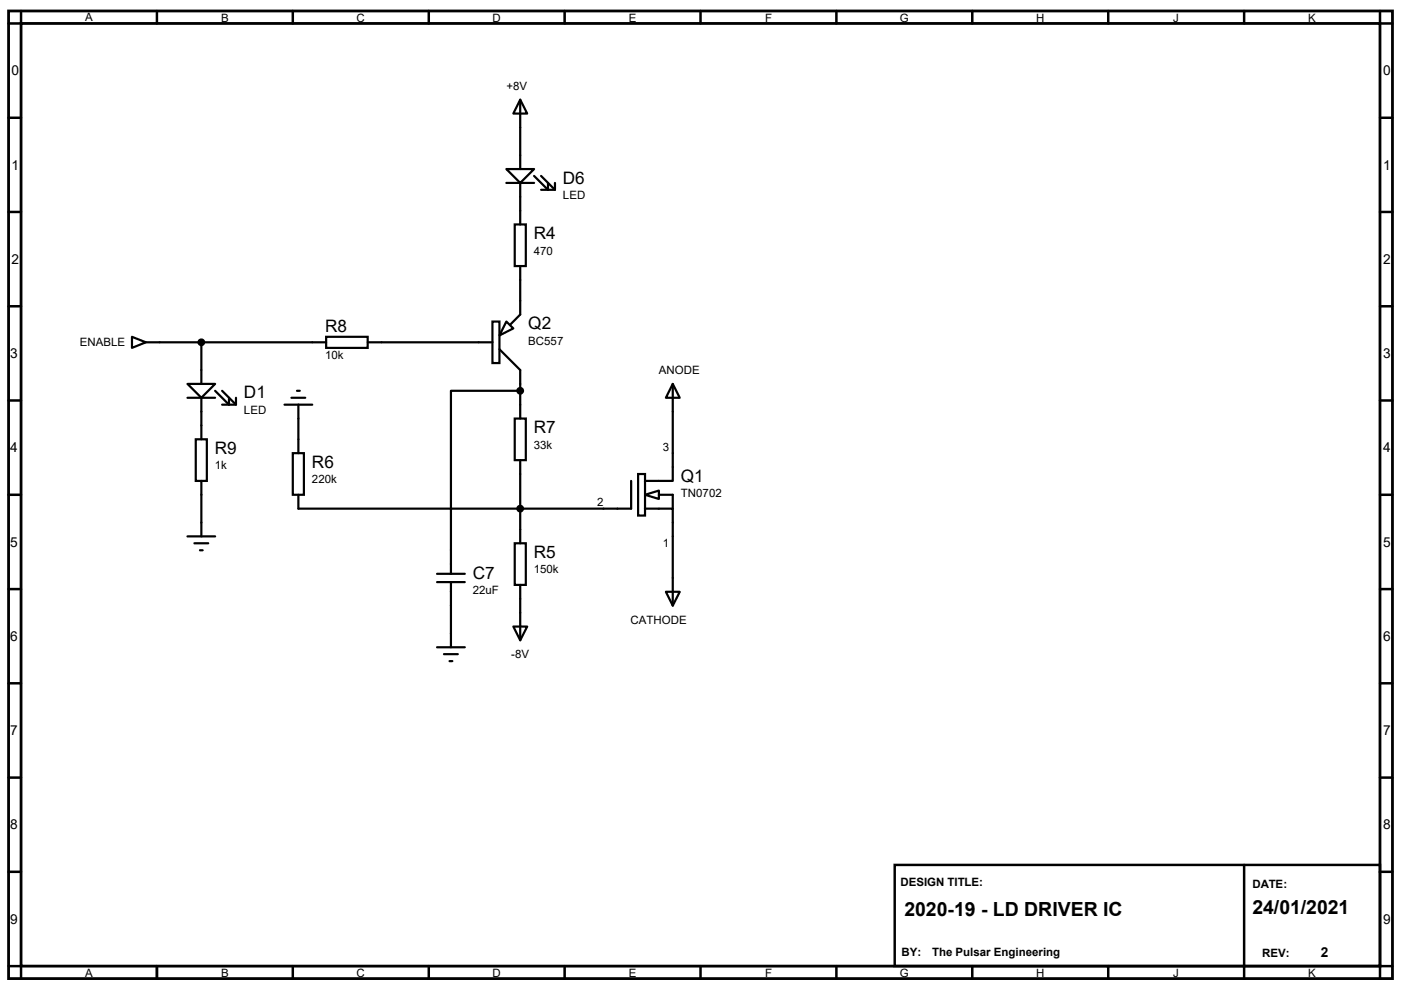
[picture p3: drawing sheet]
<svg xmlns="http://www.w3.org/2000/svg" width="297mm" height="210mm" viewBox="0 0 297 210" stroke-linecap="round" stroke-linejoin="round" font-family="sans-serif">
<path d="M1.8 2.3h293.4v205.3h-293.4zM4.5 5h288.1v199.9h-288.1z" fill="none" stroke="#000" stroke-width=".59"/>
<g fill="none" stroke="#000" stroke-width=".53">
<path d="M4.5 2.3v2.7h-2.7M33.3 2.3v2.7M62.1 2.3v2.7M90.9 2.3v2.7M119.7 2.3v2.7M148.5 2.3v2.7M177.3 2.3v2.7M206.1 2.3v2.7M235 2.3v2.7M263.8 2.3v2.7M292.6 2.3v2.7h2.6M1.8 25h2.7"/>
<path d="M292.6 25h2.6M1.8 45h2.7M292.6 45h2.6M1.8 65h2.7M292.6 65h2.6M1.8 84.9h2.7M292.6 84.9h2.6M1.8 104.9h2.7M292.6 104.9h2.6M1.8 124.9h2.7M292.6 124.9h2.6M1.8 144.9h2.7"/>
<path d="M292.6 144.9h2.6M1.8 164.9h2.7M292.6 164.9h2.6M1.8 184.9h2.7M189.7 183.5h102.9v21.4h-102.9zM263.8 183.5v24.1M292.6 184.9h2.6M1.8 204.9h2.7v2.7M33.3 204.9v2.7M62.1 204.9v2.7M90.9 204.9v2.7M119.7 204.9v2.7"/>
<path d="M148.5 204.9v2.7M177.3 204.9v2.7M206.1 204.9v2.7M235 204.9v2.7M295.2 204.9h-2.6v2.7"/>
</g>
<g fill="none" stroke="#000" stroke-width=".47">
<path d="M107.4 35.9h5.8l-2.9 2.9zM107.4 38.8h5.8M110.3 21.1l1.5 3h-3zM110.3 21.1v14.8M110.3 38.8v8.8M113.2 37.3l3 3h1.5v-1.5M114.7 37.3l3 3M116.2 38.8v1.5h-1.5M109.1 47.6h2.4v8.8h-2.4zM110.3 56.4v10.3l-2.1 2.1M28 71.4l2.9 1.2-2.9 1.2zM30.9 72.6h38.2"/>
<path d="M42.7 72.6v8.8M69.1 71.4h8.9v2.4h-8.9zM104.4 68.2h1.5v8.8h-1.5zM104.4 72.6h-26.4M105.9 74.1l4.4 4.4v10.3M107.4 68.2l1.4 1.5-2.9 1.4zM39.7 81.4h5.9l-2.9 3zM39.7 84.4h5.9M41.5 93.2h2.4v8.8h-2.4zM42.7 84.4v8.8M45.6 82.9l3 2.9h1.4v-1.4M47.1 82.9l2.9 2.9"/>
<path d="M48.6 84.4v1.4h-1.5M60.3 85.8h5.9M61.8 84.4h2.9M62.1 96.1h2.3v8.8h-2.3zM63 82.9h.6M63.3 85.8v10.3M109.1 88.8h2.4v8.8h-2.4zM110.3 82.9h-14.7v38.8M110.3 97.6v10.3h23.5v-5.9M142.6 81.4l1.5 3h-2.9zM142.6 81.4v20.6h-5.8M39.7 113.8h5.9"/>
<path d="M41.2 115.2h3M42.4 116.7h.6M42.7 102v11.8M63.3 104.9v3h47v7.3M109.1 115.2h2.4v8.9h-2.4zM135.3 100.5h1.5v8.8h-1.5zM136.8 104.9l2.9-.8v1.7zM136.8 107.9h5.8v20.6M139.7 104.9h2.9v3M92.7 121.7h5.8M92.7 123.5h5.8M92.7 137.3h5.8"/>
<path d="M94.1 138.7h3M95.6 123.5v13.8M108.8 132.9h3l-1.5 2.9zM110.3 124.1v11.7M141.2 125.5h2.9l-1.5 3zM95.3 140.2h.6"/>
</g>
<g fill="#000" stroke="#000" stroke-width=".47">
<circle cx="42.7" cy="72.6" r=".59"/>
<circle cx="110.3" cy="82.9" r=".59"/>
<circle cx="110.3" cy="107.9" r=".59"/>
</g>
<g font-size="4.1">
<text x="191.7" y="194.4">2020-19 - LD DRIVER IC</text>
<text x="265.5" y="193.8">24/01/2021</text>
</g>
<g font-size="3.6">
<text x="119.4" y="38.9">D6</text>
<text x="113.2" y="50.7">R4</text>
<text x="68.9" y="70.4">R8</text>
<text x="112" y="69.8">Q2</text>
<text x="51.7" y="84.5">D1</text>
<text x="113.2" y="91.8">R7</text>
<text x="45.6" y="96.2">R9</text>
<text x="66.1" y="99.2">R6</text>
<text x="144.4" y="102.1">Q1</text>
<text x="113.2" y="118.3">R5</text>
<text x="100.2" y="122.7">C7</text>
</g>
<g font-size="2.9">
<text x="2.5" y="16">0</text>
<text x="293.3" y="16">0</text>
<text x="2.5" y="36">1</text>
<text x="293.3" y="36">1</text>
<text x="2.5" y="56">2</text>
<text x="293.3" y="56">2</text>
<text x="2.2" y="75.9">3</text>
<text x="293.3" y="75.9">3</text>
<text x="2.2" y="95.9">4</text>
<text x="293.3" y="95.9">4</text>
<text x="2.2" y="115.9">5</text>
<text x="293.3" y="115.9">5</text>
<text x="2.2" y="135.9">6</text>
<text x="293.3" y="135.9">6</text>
<text x="2.2" y="155.9">7</text>
<text x="293.3" y="155.9">7</text>
<text x="2.2" y="175.9">8</text>
<text x="293.3" y="175.9">8</text>
<text x="2.2" y="195.9">9</text>
<text x="293.3" y="195.9">9</text>
<text x="280" y="203">2</text>
</g>
<g font-size="2.4">
<text x="18.1" y="4.4">A</text>
<text x="46.9" y="4.7">B</text>
<text x="75.6" y="4.7">C</text>
<text x="104.4" y="4.7">D</text>
<text x="133.3" y="4.7">E</text>
<text x="162.2" y="4.7">F</text>
<text x="190.8" y="4.7">G</text>
<text x="219.7" y="4.7">H</text>
<text x="248.7" y="4.7">J</text>
<text x="277.4" y="4.7">K</text>
<text x="107.4" y="19">+8V</text>
<text x="119.4" y="42.2">LED</text>
<text x="113.2" y="54">470</text>
<text x="16.9" y="73.4">ENABLE</text>
<text x="68.9" y="76.2">10k</text>
<text x="112" y="73.1">BC557</text>
<text x="139.7" y="79.3">ANODE</text>
<text x="51.7" y="87.8">LED</text>
<text x="113.2" y="95.1">33k</text>
<text x="140.5" y="95.6">3</text>
<text x="45.6" y="99.6">1k</text>
<text x="66.1" y="102.5">220k</text>
<text x="126.6" y="107.4">2</text>
<text x="144.4" y="105.4">TN0702</text>
<text x="140.5" y="116">1</text>
<text x="113.2" y="121.6">150k</text>
<text x="100.2" y="126">22uF</text>
<text x="133.7" y="132.2">CATHODE</text>
<text x="108.4" y="139.6">-8V</text>
<text x="190.9" y="187.9">DESIGN TITLE:</text>
<text x="265.5" y="188.3">DATE:</text>
<text x="191.2" y="202.7">BY:</text>
<text x="197.6" y="202.7">The Pulsar Engineering</text>
<text x="267.6" y="202.9">REV:</text>
<text x="18.1" y="207.2">A</text>
<text x="46.9" y="207.2">B</text>
<text x="75.6" y="207.2">C</text>
<text x="104.4" y="207.2">D</text>
<text x="133.3" y="207.2">E</text>
<text x="162.2" y="207.2">F</text>
<text x="190.8" y="207.2">G</text>
<text x="219.7" y="207.2">H</text>
<text x="248.7" y="207.2">J</text>
<text x="277.4" y="207.2">K</text>
</g>
</svg>
